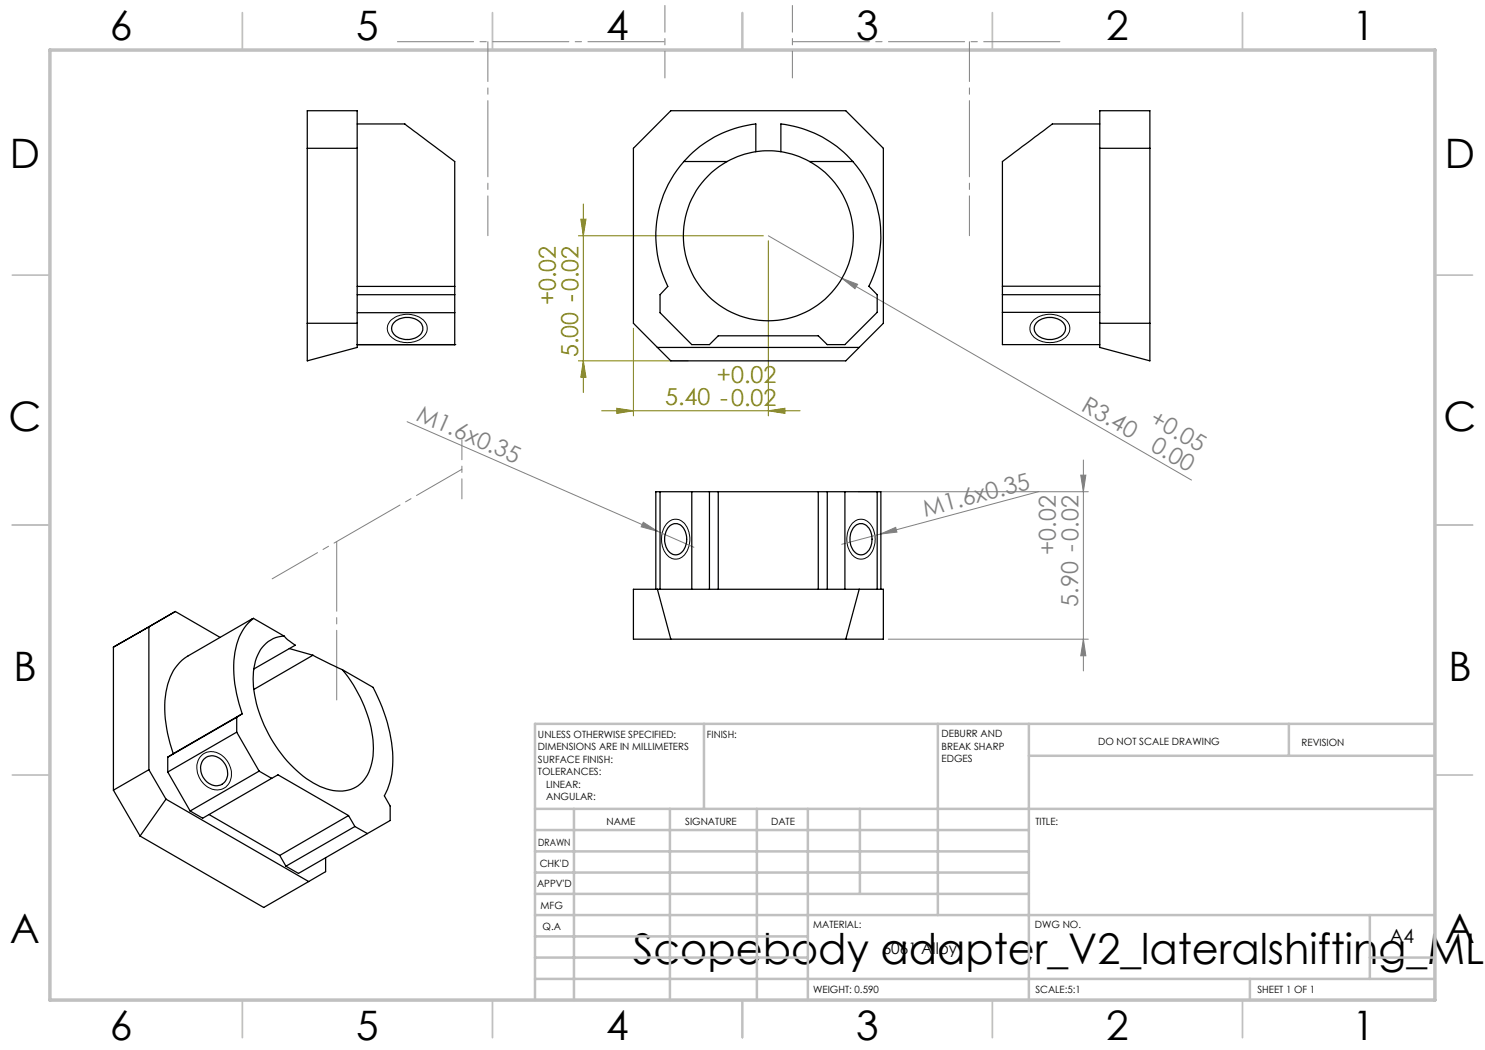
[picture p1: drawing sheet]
<svg xmlns="http://www.w3.org/2000/svg" width="297mm" height="210mm" viewBox="0 0 297 210" stroke-linecap="round" stroke-linejoin="round" font-family="sans-serif">
<path d="M115.7 47.2h37M116.2 43.8h1l-.5 3.4zM116.7 40.8v37.7M153.7 48.1v35.1M115.7 72.2h21.9M116.7 72.2l.5 3.3h-1zM126.7 65.6v17.6M120.3 82.2h39.7M123.4 81.7l3.3 .5-3.3 .5zM153.7 82.2l3.3-.5v1z" fill="none" stroke="#808000" stroke-width=".2"/>
<g fill="none" stroke="#808080" stroke-width=".2">
<path d="M153.7 47.2l14.7 8.5M168.4 55.7l3.1 1.2-.5 .8zM168.4 55.7l69.9 40.3M81.4 84.3l50.1 21.9M171.7 98.3h46M207.8 98.3l-31.7 8.5M216.1 95h1.1l-.5 3.3zM216.7 92v42.2M128.7 104.4l2.8 1.8-3.3-.8zM131.5 106.2l7.3 3.3M176.1 106.8l3-1.3 .3 .9zM176.1 106.8l-7.8 2.1"/>
<path d="M177.7 127.8h40M216.7 127.8l.5 3.4h-1.1z"/>
</g>
<path d="M78.2 64a4.9 4.9 0 0 1 6.9 .5 2.42 2.42 0 0 1-1.5 3.6 4.9 4.9 0 0 1-5.8-1.2 2.21 2.21 0 0 1 .4-2.9zM206.8 64a4.9 4.9 0 0 1 6.8 .5 2.42 2.42 0 0 1-1.5 3.6 4.9 4.9 0 0 1-5.8-1.2 2.21 2.21 0 0 1 .5-2.9zM133.3 104.8a2.4 2.4 0 0 1 2.4-.9 2.4 2.4 0 0 1 1.8 1.8 4.9 4.9 0 0 1-1.2 5.8 2.42 2.42 0 0 1-3.5-1.5 5.2 5.2 0 0 1 .5-5.2zM170.5 104.6a2.4 2.4 0 0 1 4.1 1.1 4.9 4.9 0 0 1-1.2 5.8 2.42 2.42 0 0 1-3.6-1.5 5.2 5.2 0 0 1 .7-5.4zM40.3 151.1a3.5 3.5 0 0 1 5.3 1.4 3.6 3.6 0 0 1-1.2 5.3 4.1 4.1 0 0 1-5-3.9 3.4 3.4 0 0 1 .9-2.8z" fill="none" stroke="#000" stroke-width=".2"/>
<g fill="none" stroke="#c0c0c0" stroke-width=".35">
<path d="M48.5 2.5v7.5M98.5 2.5v7.5M148.5 2.5v7.5M198.5 2.5v7.5M248.5 2.5v7.5M2.5 55h7.5M287 55h7.5M2.5 105h7.5M287 105h7.5M2.5 155h7.5M287 155h7.5M48.5 200v7.5"/>
<path d="M98.5 200v7.5M148.5 200v7.5M198.5 200v7.5M248.5 200v7.5"/>
</g>
<g fill="none" stroke="#c0c0c0" stroke-width=".5">
<path d="M140.8 144.8v17M187.6 144.8v38.2M205.8 144.8v55.2M205.8 151.2h81.2M257.8 144.8v6.4M287 144.8h-180v55.2M107 161.8h180M107 178.8h98.8M107 174.5h98.8M107 170.3h98.8M107 166h98.8M114.8 161.8v38.2"/>
<path d="M134 161.8v38.2M151.4 161.8v38.2M161.6 161.8v38.2M172 161.8v17M107 195.8h180M107 191.5h54.6M107 187.3h54.6M107 183h180M250 195.8v4.2M274 191.5h13M274 183v12.8"/>
</g>
<path d="M10 10h277v190h-277z" fill="none" stroke="#c0c0c0" stroke-width=".7"/>
<path d="M133 1.1v14.5M158.5 1.1v14.5" fill="none" stroke="#808080" stroke-width=".2" stroke-dasharray="15.2 1.3 1.3 1.3" stroke-dashoffset="9.9"/>
<path d="M133 8.3h-53.7M158.5 8.3h53.6" fill="none" stroke="#808080" stroke-width=".2" stroke-dasharray="15.2 1.3 1.3 1.3" stroke-dashoffset="-.2"/>
<path d="M97.6 47.1v-38.8M193.9 47.1v-38.8" fill="none" stroke="#808080" stroke-width=".2" stroke-dasharray="15.2 1.3 1.3 1.3" stroke-dashoffset="7.3"/>
<path d="M92.4 87.9v11.9" fill="none" stroke="#808080" stroke-width=".2" stroke-dasharray="15.2 1.3 1.3 1.3" stroke-dashoffset="11.2"/>
<path d="M92.4 93.9l-38 21.9" fill="none" stroke="#808080" stroke-width=".2" stroke-dasharray="15.2 1.3 1.3 1.3" stroke-dashoffset="4.8"/>
<path d="M67.3 140v-31.7" fill="none" stroke="#808080" stroke-width=".2" stroke-dasharray="15.2 1.3 1.3 1.3" stroke-dashoffset="1.3"/>
<g fill="#808000">
<path d="M123.4 81.7l3.3 .5-3.3 .5zM153.7 82.2l3.3-.5v1z"/>
<path d="M116.2 43.8h1l-.5 3.4zM116.7 72.2l.5 3.3h-1z"/>
</g>
<g fill="#808080">
<path d="M128.7 104.4l2.8 1.8-3.3-.8z"/>
<path d="M176.1 106.8l3-1.3 .3 .9z"/>
<path d="M168.4 55.7l3.1 1.2-.5 .8z"/>
<path d="M216.1 95h1.1l-.5 3.3zM216.7 127.8l.5 3.4h-1.1z"/>
</g>
<g fill="none" stroke="#000" stroke-width=".25">
<path d="M61.5 22.1h9.9v47.4l-9.9 2.7zM61.5 29.7h9.9M71.4 24.8h9.6l9.9 7.5v25M134.2 22.1h35l7.5 7.6v35l-7.5 7.5h-35l-7.5-7.5v-35zM136.8 32.3a22.5 22.5 0 0 0-3.2 25l-1.6 1.6v3.6l6.4 6.4h3.5l1.8-1.7h20l1.8 1.7h3.5l6.4-6.4v-3.6l-1.6-1.7a22.4 22.4 0 0 0-3.2-24.9M136.8 32.3h8.6M145.4 32.3a17 17 0 0 0-4.8 25.7 17 17 0 0 0 26.2 0 17 17 0 0 0-4.9-25.7M151.2 30.3a17.8 17.8 0 0 0-5.8 2M151.2 30.3v-5.5a22.6 22.6 0 0 0-14.4 7.5M151.2 30.3a17.9 17.9 0 0 1 5 0M156.2 30.3a17.8 17.8 0 0 1 5.7 2M156.2 30.3v-5.5a22.6 22.6 0 0 1 14.4 7.5"/>
<path d="M161.9 32.3h8.7M220 24.8h-9.5l-10 7.5v24.9M220 22.1h10v50.1l-10-2.7zM220 29.7h10M71.4 57.3h19.5M71.4 58.9h19.5M90.9 57.3v11.6M200.5 57.2v11.7h19.5M200.5 58.9h19.5M200.5 57.2h19.5M61.5 64.7h9.9M71.4 68.9h19.5"/>
<path d="M71.4 62.5h19.5M78.7 64.6a3.9 3.9 0 0 1 5.6 .2 2.05 2.05 0 0 1-1.6 2.9 3.3 3.3 0 0 1-4.3-1.7v-.9zM90.9 68.9h.1M131.5 69.5h40.3M200.5 62.5h19.5M207.3 64.6a3.7 3.7 0 0 1 5.7 .5 2.25 2.25 0 0 1-2.2 2.7 3.3 3.3 0 0 1-3.9-1.8v-.9zM220 64.7h10M132 98.3h-.8v19.6M132 98.3v19.6M132 98.3h43.4M138.4 98.3v19.6M141.9 98.3v19.6"/>
<path d="M143.7 98.3v19.6M163.7 98.3v19.6M165.5 98.3v19.6M169 98.3v19.6M175.4 98.3h.8v19.6M175.4 98.3v19.6M126.7 117.9h50v9.9h-50zM131.5 117.9l2.7 9.9M133.8 105.4a1.88 1.88 0 0 1 1.9-.6 1.88 1.88 0 0 1 1.4 1.5 3.7 3.7 0 0 1-1.4 4.6 2.25 2.25 0 0 1-2.7-2.3 4 4 0 0 1 .8-3.2zM171.1 105.1a1.95 1.95 0 0 1 3 1.2 3.7 3.7 0 0 1-1.3 4.6 2.25 2.25 0 0 1-2.7-2.3 3.7 3.7 0 0 1 1-3.5zM171.8 117.9l-2.6 9.9M22.7 129.4l7.1-4v28.5"/>
<path d="M22.7 129.4v28.6M44 127.5l-8.9-5.2-12.4 7.1M50.7 123.7a10.7 10.7 0 0 0-3.8 7.6 25.5 25.5 0 0 0 1.5 11.5M50.7 123.7l-13.1 7.5a9.6 9.6 0 0 0-4.4 7.2 25.1 25.1 0 0 0 1.4 12.3M50.7 123.7l6.1 3.5M56.8 127.2a6.4 6.4 0 0 0-5.9 5.7 21.1 21.1 0 0 0 2.8 13.9 24.2 24.2 0 0 0 10.3 10.5 7.8 7.8 0 0 0 7.6-.1 9.4 9.4 0 0 0 3-8.3 26.6 26.6 0 0 0-6.1-15M56.8 127.2l.8 .8 1.5 1-8.3 4.8M57.9 129.7l4.7 1.3M62.6 131l5.9 2.9M62.6 131l-11.8 6.9M68.5 133.9l6.1 3.6a29.4 29.4 0 0 1 3.8 17.4l-.6 2.3-.9 2 1.1 2v2.9l-4.5 2.6M22.7 158l5.3 9.2"/>
<path d="M29.8 153.9l-7.1 4.1M29.8 153.9l3.4 5.9M33.2 159.8l-5.2 7.4M33.2 159.8l28.5 16.5M33.5 154.4l4.5 7.8M33.5 151.4v3M34.6 150.7l-1.1 .7M40.7 151.9a2.73 2.73 0 0 1 4.3 1 2.69 2.69 0 0 1-1.6 4.3 3.4 3.4 0 0 1-2.7-5.3zM47.3 146.4l4.5 7.8M47.3 143.5v2.9M47.3 146.4l-13.8 8M47.3 143.5l-13.8 7.9"/>
<path d="M48.4 142.8l-1.1 .7M48.4 142.8l-13.8 7.9M51.8 154.2l2.5 1.5M51.8 154.2l-13.8 8M54.3 155.7l1.3-.7 14.1 8.1M54.3 155.7l-13.8 7.9-2.5-1.4M28 167.2l24.7 14.3 9-5.2M41.8 162.9l14.2 8.2M56 171.1l1.2 2.1M65.1 171.5v2.8l-3.4 2M69.7 163.1l1.3 2.2M69.7 163.1l-13.7 8"/>
<path d="M71 165.3l2.5 1.4M71 165.3l-13.8 7.9M73.5 166.7l-13.8 8-2.5-1.5"/>
</g>
<text font-size="8.5" x="126.5" y="192.7">Scopebody adapter_V2_lateralshifting_ML-</text>
<g font-size="8.1">
<text x="22" y="8">6</text>
<text x="71.2" y="8">5</text>
<text x="121.2" y="8">4</text>
<text x="171.3" y="8">3</text>
<text x="221.3" y="8">2</text>
<text x="270.5" y="8">1</text>
<text x="2" y="33.6">D</text>
<text x="289" y="33.6">D</text>
<text x="1.7" y="86.1">C</text>
<text x="288.7" y="86.1">C</text>
<text x="2.7" y="136.1">B</text>
<text x="289.7" y="136.1">B</text>
<text x="2" y="188.6">A</text>
<text x="289" y="188.6">A</text>
<text x="22" y="208">6</text>
<text x="71.2" y="208">5</text>
<text x="121.2" y="208">4</text>
<text x="171.3" y="208">3</text>
<text x="221.3" y="208">2</text>
<text x="270.5" y="208">1</text>
</g>
<g font-size="4.7" fill="#808000">
<text x="111.1" y="61" transform="rotate(-90 111.1 61)">+0.02</text>
<text x="115.6" y="71.4" transform="rotate(-90 115.6 71.4)">5.00 -0.02</text>
<text x="143.4" y="76.6">+0.02</text>
<text x="133.1" y="81.1">5.40 -0.02</text>
</g>
<g font-size="4.7" fill="#808080">
<text x="83" y="83.9" transform="rotate(24 83 83.9)">M1.6x0.35</text>
<text x="216" y="81.9" transform="rotate(30 216 81.9)">R3.40</text>
<text x="229.7" y="84.6" transform="rotate(30 229.7 84.6)">+0.05</text>
<text x="229.9" y="90" transform="rotate(30 229.9 90)">0.00</text>
<text x="185" y="103.4" transform="rotate(-15 185 103.4)">M1.6x0.35</text>
<text x="211.1" y="111" transform="rotate(-90 211.1 111)">+0.02</text>
<text x="215.6" y="121.3" transform="rotate(-90 215.6 121.3)">5.90 -0.02</text>
</g>
<text font-size="3.9" x="277.9" y="188.5">A4</text>
<text font-size="3.2" x="176.5" y="190.9">6061 Alloy</text>
<g font-size="2">
<text x="107.6" y="147.6">UNLESS OTHERWISE SPECIFIED:</text>
<text x="141.4" y="147.6">FINISH:</text>
<text x="188.3" y="147.5">DEBURR AND</text>
<text x="188.3" y="150">BREAK SHARP</text>
<text x="219.6" y="149">DO NOT SCALE DRAWING</text>
<text x="260.3" y="149.2">REVISION</text>
<text x="107.6" y="150.1">DIMENSIONS ARE IN MILLIMETERS</text>
<text x="107.6" y="152.6">SURFACE FINISH:</text>
<text x="107.6" y="155.1">TOLERANCES:</text>
<text x="188.3" y="152.5">EDGES</text>
<text x="109.2" y="157.6">LINEAR:</text>
<text x="109.2" y="160.1">ANGULAR:</text>
<text x="121.3" y="165">NAME</text>
<text x="137" y="164.9">SIGNATURE</text>
<text x="154.2" y="164.9">DATE</text>
<text x="207.1" y="164.9">TITLE:</text>
<text x="107.6" y="169.1">DRAWN</text>
<text x="107.9" y="173.3">CHK'D</text>
<text x="107.4" y="177.4">APPV'D</text>
<text x="108.1" y="181.8">MFG</text>
<text x="108.5" y="186">Q.A</text>
<text x="162.6" y="185.5">MATERIAL:</text>
<text x="207" y="185.5">DWG NO.</text>
<text x="162.6" y="198.5">WEIGHT: 0.590</text>
<text x="207.1" y="198.6">SCALE:5:1</text>
<text x="251.5" y="198.6">SHEET 1 OF 1</text>
</g>
</svg>
